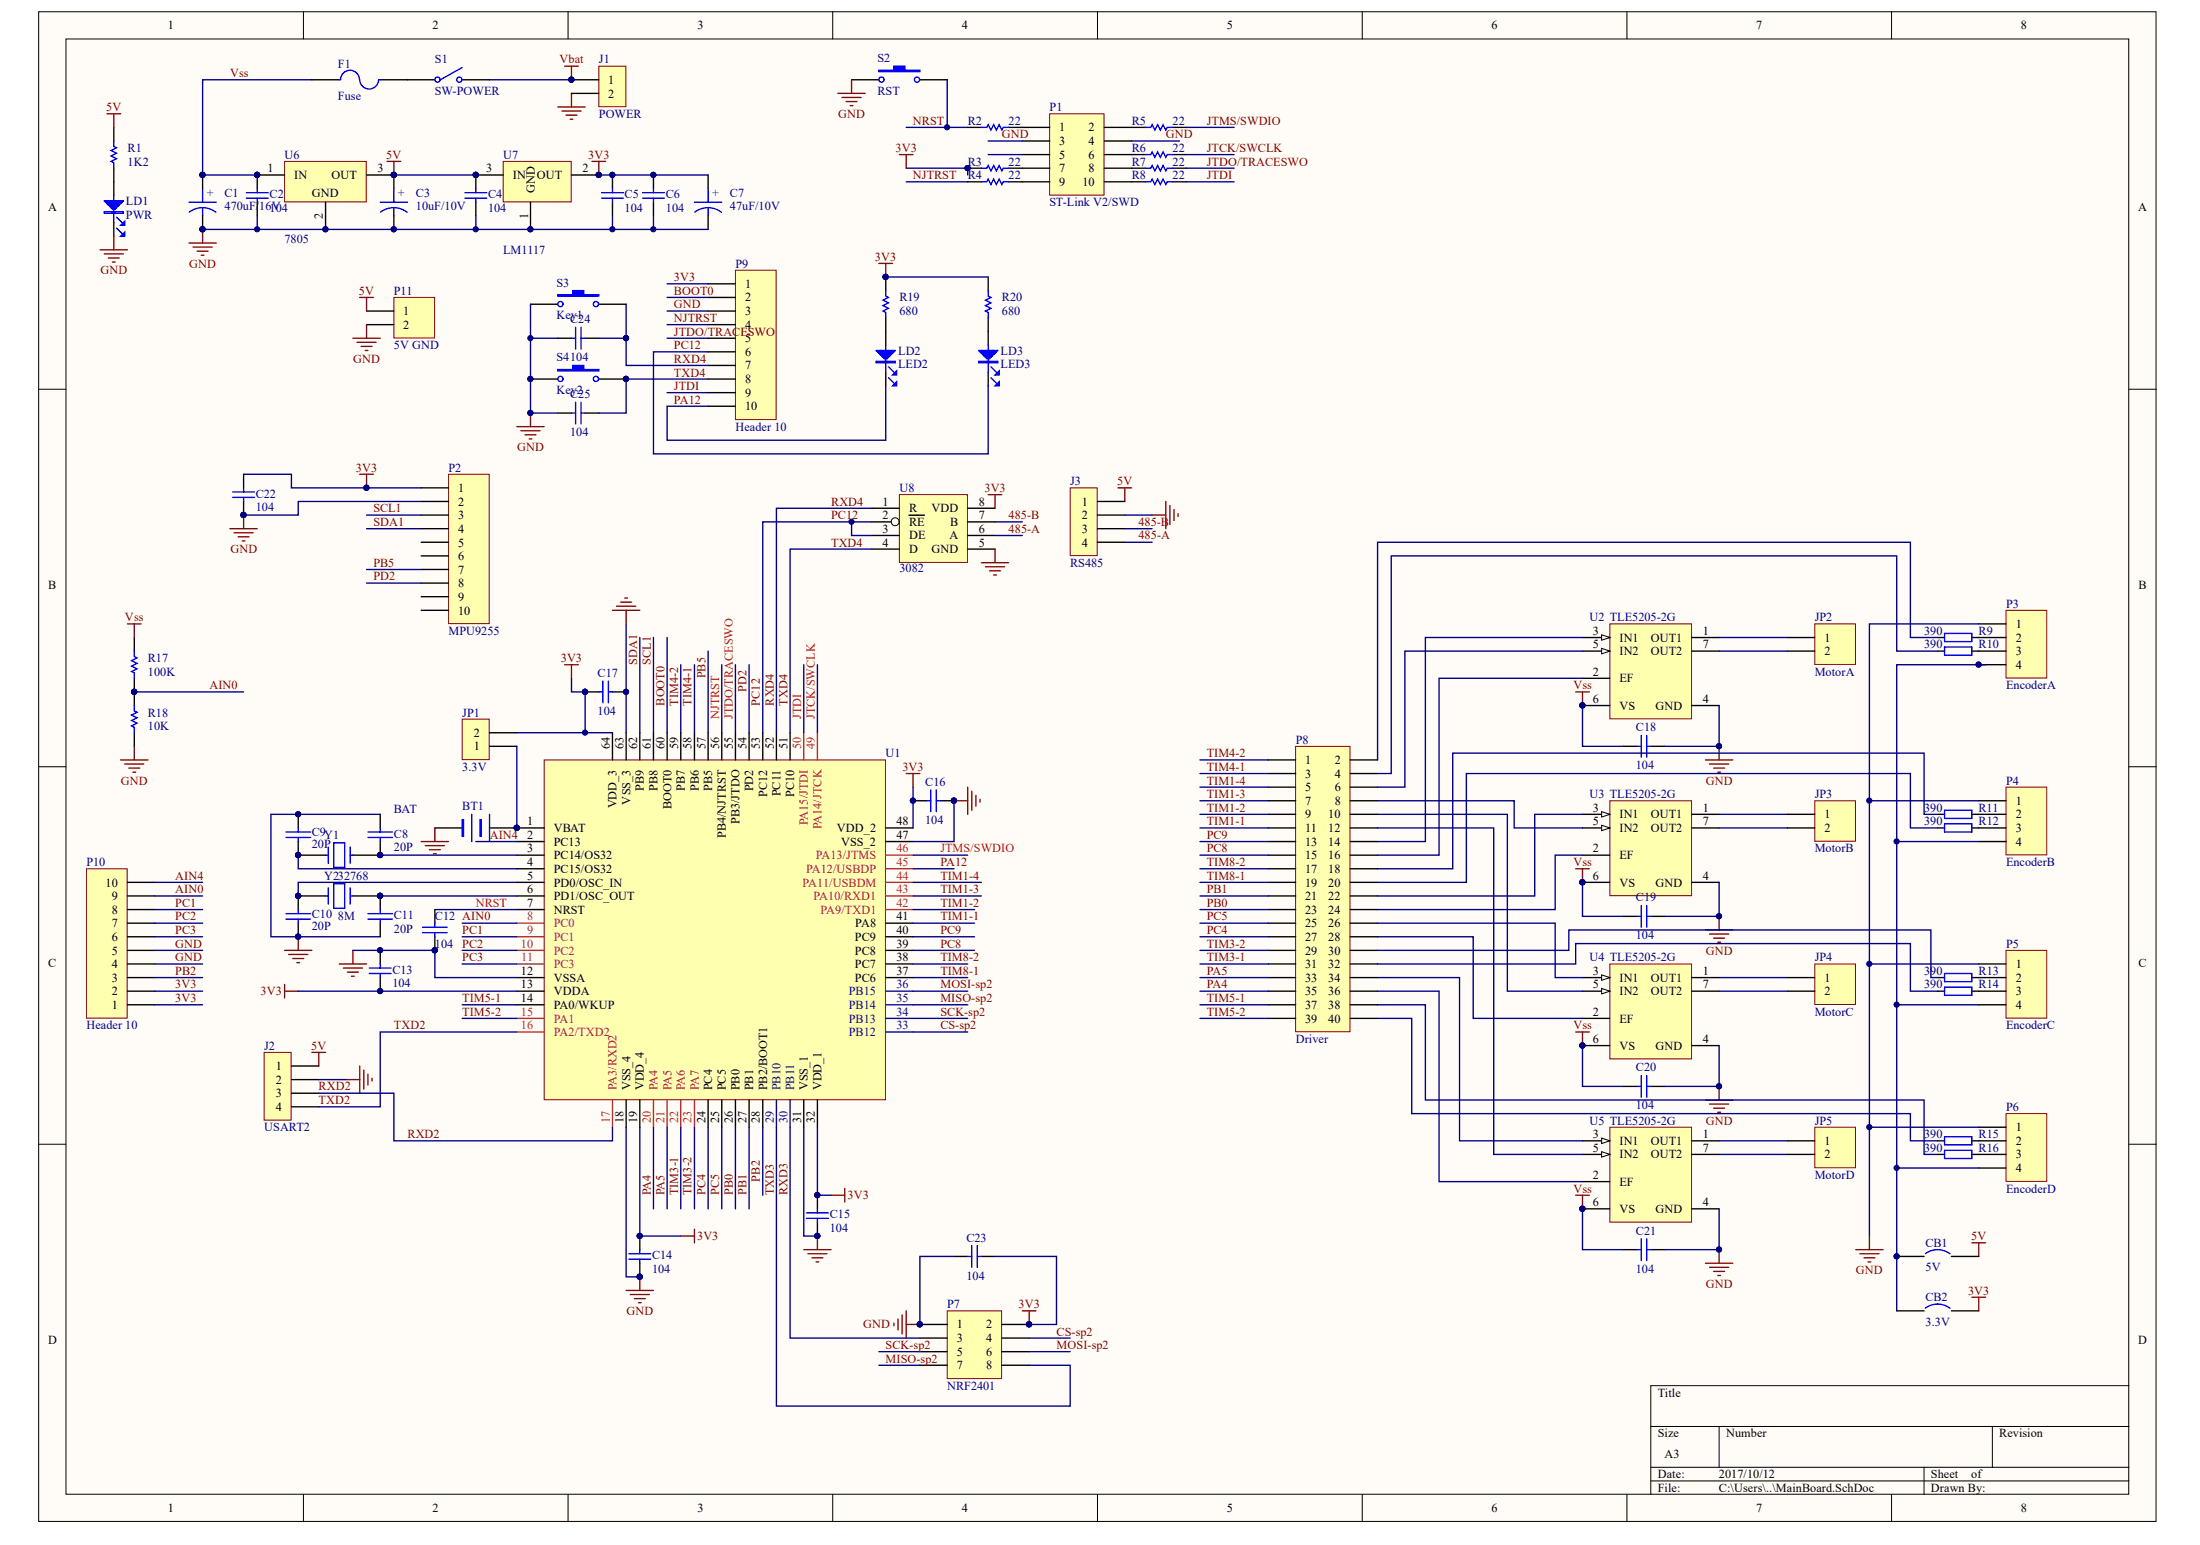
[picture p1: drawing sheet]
# Altium project MainBoard.PrjPCB
1 sheet, 85 parts. Net scope: global (net labels, ports and power ports of the same name join across sheets).
Board file: MainBoard.PcbDoc

## Sheet MainBoard.SchDoc
size A3

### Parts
BT1  BAT  [SIP2 - duplicate]
C1  470uF/16V  [RB2]
C2  value 104  [0603]  (hidden comment: Cap)
C3  10uF/10V  [RB2]
C4  value 104  [0603]  (hidden comment: Cap)
C5  value 104  [0603]  (hidden comment: Cap)
C6  value 104  [0603]  (hidden comment: Cap)
C7  47uF/10V  [RB2]
C8  20P  [0603]
C9  20P  [0603]
C10  20P  [0603]
C11  20P  [0603]
C12  value 104  [0603]
C13  value 104  [0603]  (hidden comment: Cap)
C14  value 104  [0603]  (hidden comment: Cap)
C15  value 104  [0603]  (hidden comment: Cap)
C16  value 104  [0603]  (hidden comment: Cap)
C17  value 104  [0603]  (hidden comment: Cap)
C18  value 104  [0603]  (hidden comment: Cap)
C19  value 104  [0603]  (hidden comment: Cap)
C20  value 104  [0603]  (hidden comment: Cap)
C21  value 104  [0603]  (hidden comment: Cap)
C22  value 104  [0603]  (hidden comment: Cap)
C23  value 104  [0603]  (hidden comment: Cap)
C24  value 104  [0603]  (hidden comment: Cap)
C25  value 104  [0603]  (hidden comment: Cap)
CB1  5V  [SIP2 - duplicate]
CB2  3.3V  [SIP2 - duplicate]
F1  Fuse  [1808Shell]
J1  POWER  [SIP2-150]
J2  USART2  [sip4]
J3  RS485  [sip4]
JP1  3.3V  [SIP2 - duplicate]
JP2  MotorA  [SIP2-150]
JP3  MotorB  [SIP2-150]
JP4  MotorC  [SIP2-150]
JP5  MotorD  [SIP2-150]
LD1  PWR  [0603]
LD2  LED2  [0603]
LD3  LED3  [0603]
P1  ST-Link V2/SWD  [HDR2X5]
P2  MPU9255  [HDR1X10]
P3  EncoderA  [HDR1X4]
P4  EncoderB  [HDR1X4]
P5  EncoderC  [HDR1X4]
P6  EncoderD  [HDR1X4]
P7  NRF2401  [HDR2X4]
P8  Driver  [HDR2X20]
P9  Header 10  [HDR1X10]
P10  Header 10  [HDR1X10]
P11  5V GND  [HDR1X2]
R1  1K2  [0603]
R2  22  [0603]
R3  22  [0603]
R4  22  [0603]
R5  22  [0603]
R6  22  [0603]
R7  22  [0603]
R8  22  [0603]
R9  390  [0603]
R10  390  [0603]
R11  390  [0603]
R12  390  [0603]
R13  390  [0603]
R14  390  [0603]
R15  390  [0603]
R16  390  [0603]
R17  100K  [0603]
R18  10K  [0603]
R19  680  [0603]
R20  680  [0603]
S1  SW-POWER  [SPST-2]
S2  RST  [key2]
S3  Key1  [key2]
S4  Key2  [key2]
U1  (no value)  [quad64]
U2  TLE5205-2G  [INF-PG-TO263-7-1_L]
U3  TLE5205-2G  [INF-PG-TO263-7-1_L]
U4  TLE5205-2G  [INF-PG-TO263-7-1_L]
U5  TLE5205-2G  [INF-PG-TO263-7-1_L]
U6  7805  [ktt]
U7  LM1117  [SPP3]
U8  3082  [so-8]
Y1  32768  [sip2]
Y2  8M  [XTAL1]

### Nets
3V3: C5.2 C6.2 C7.1 C13.1 C14.2 C15.2 C16.1 C17.2 C22.1 C23.1 CB2.2 JP1.2 P2.1 P7.2 P9.1 P10.1 P10.2 R3.1 R19.2 R20.2 U1.13(VDDA) U1.19(VDD_4) U1.32(VDD_1) U1.48(VDD_2) U1.64(VDD_3) U7.2(OUT) U8.8(VDD)
5V: C3.1 C4.2 CB1.2 J2.1 J3.1 P11.1 R1.2 U6.3(OUT) U7.3(IN)
GND: BT1.2(-) C1.2 C2.1 C3.2 C4.1 C5.1 C6.1 C7.2 C8.1 C9.1 C10.2 C11.2 C12.2 C13.2 C14.1 C15.1 C16.2 C17.1 C18.1 C19.1 C20.1 C21.1 C22.2 C23.2 C24.1 C25.1 J1.2 J2.2 J3.2 LD1.2 P1.3 P1.4 P2.2 P3.1 P4.1 P5.1 P6.1 P7.1 P9.3 P10.4 P10.5 P11.2 R18.1 S2.1 S3.1 S4.1 U1.12(VSSA) U1.18(VSS_4) U1.31(VSS_1) U1.47(VSS_2) U1.63(VSS_3) U2.4(GND) U3.4(GND) U4.4(GND) U5.4(GND) U6.2(GND) U7.1(GND) U8.5(GND)
Vbat: J1.1 S1.2(NO)
Vss: C1.1 C2.2 C18.2 C19.2 C20.2 C21.2 F1.1 R17.2 U2.6(VS) U3.6(VS) U4.6(VS) U5.6(VS) U6.1(IN)
485-A: J3.4 U8.6(A)
485-B: J3.3 U8.7(B)
AIN0: P10.9 R17.1 R18.2 U1.8(PC0)
AIN4: P10.10 U1.2(PC13)
BOOT0: P9.2 U1.60(BOOT0)
CS-sp2: P7.4 U1.33(PB12)
JTCK/SWCLK: R6.2 U1.49(PA14/JTCK)
JTDI: P9.9 R8.2 U1.50(PA15/JTDI)
JTDO/TRACESWO: P9.5 R7.2 U1.55(PB3/JTDO)
JTMS/SWDIO: R5.2 U1.46(PA13/JTMS)
MISO-sp2: P7.7 U1.35(PB14)
MOSI-sp2: P7.6 U1.36(PB15)
NJTRST: P9.4 R4.1 U1.56(PB4/NJTRST)
NRST: C12.1 R2.1 S2.2 U1.7(NRST)
PA4: P8.35 U1.20(PA4)
PA5: P8.33 U1.21(PA5)
PA12: LD2.2 P9.10 U1.45(PA12/USBDP)
PB0: P8.23 U1.26(PB0)
PB1: P8.21 U1.27(PB1)
PB2: P10.3 U1.28(PB2/BOOT1)
PB5: P2.7 U1.57(PB5)
PC1: P10.8 U1.9(PC1)
PC2: P10.7 U1.10(PC2)
PC3: P10.6 U1.11(PC3)
PC4: P8.27 U1.24(PC4)
PC5: P8.25 U1.25(PC5)
PC8: P8.15 U1.39(PC8)
PC9: P8.13 U1.40(PC9)
PC12: LD3.2 P9.6 U1.53(PC12) U8.2(~{RE}) U8.3(DE)
PD2: P2.8 U1.54(PD2)
RXD2: J2.3 U1.17(PA3/RXD2)
RXD3: P7.3 U1.30(PB11)
RXD4: C24.2 P9.7 S3.2 U1.52(PC11) U8.1(R)
SCK-sp2: P7.5 U1.34(PB13)
SCL1: P2.3 U1.61(PB8)
SDA1: P2.4 U1.62(PB9)
TIM1-1: P8.11 U1.41(PA8)
TIM1-2: P8.9 U1.42(PA9/TXD1)
TIM1-3: P8.7 U1.43(PA10/RXD1)
TIM1-4: P8.5 U1.44(PA11/USBDM)
TIM3-1: P8.31 U1.22(PA6)
TIM3-2: P8.29 U1.23(PA7)
TIM4-1: P8.3 U1.58(PB6)
TIM4-2: P8.1 U1.59(PB7)
TIM5-1: P8.37 U1.14(PA0/WKUP)
TIM5-2: P8.39 U1.15(PA1)
TIM8-1: P8.19 U1.37(PC6)
TIM8-2: P8.17 U1.38(PC7)
TXD2: J2.4 U1.16(PA2/TXD2)
TXD3: P7.8 U1.29(PB10)
TXD4: C25.2 P9.8 S4.2 U1.51(PC10) U8.4(D)
NetBT1_1: BT1.1(+) JP1.1 U1.1(VBAT)
NetC8_2: C8.2 U1.3(PC14/OS32) Y1.2
NetC9_2: C9.2 U1.4(PC15/OS32) Y1.1
NetC10_1: C10.1 U1.5(PD0/OSC_IN) Y2.1
NetC11_1: C11.1 U1.6(PD1/OSC_OUT) Y2.2
NetCB1_1: CB1.1 CB2.1 P3.4 P4.4 P5.4 P6.4
NetF1_2: F1.2 S1.1(COMMON)
NetJP2_1: JP2.1 U2.1(OUT1)
NetJP2_2: JP2.2 U2.7(OUT2)
NetJP3_1: JP3.1 U3.1(OUT1)
NetJP3_2: JP3.2 U3.7(OUT2)
NetJP4_1: JP4.1 U4.1(OUT1)
NetJP4_2: JP4.2 U4.7(OUT2)
NetJP5_1: JP5.1 U5.1(OUT1)
NetJP5_2: JP5.2 U5.7(OUT2)
NetLD1_1: LD1.1 R1.1
NetLD2_1: LD2.1 R19.1
NetLD3_1: LD3.1 R20.1
NetP1_1: P1.1 R2.2
NetP1_2: P1.2 R5.1
NetP1_6: P1.6 R6.1
NetP1_7: P1.7 R3.2
NetP1_8: P1.8 R7.1
NetP1_9: P1.9 R4.2
NetP1_10: P1.10 R8.1
NetP3_2: P3.2 R9.1
NetP3_3: P3.3 R10.1
NetP4_2: P4.2 R11.1
NetP4_3: P4.3 R12.1
NetP5_2: P5.2 R13.1
NetP5_3: P5.3 R14.1
NetP6_2: P6.2 R15.1
NetP6_3: P6.3 R16.1
NetP8_2: P8.2 R9.2
NetP8_4: P8.4 R10.2
NetP8_6: P8.6 U2.5(IN2)
NetP8_8: P8.8 U3.5(IN2)
NetP8_10: P8.10 U4.5(IN2)
NetP8_12: P8.12 U5.5(IN2)
NetP8_14: P8.14 U2.3(IN1)
NetP8_16: P8.16 U2.2(EF)
NetP8_18: P8.18 R11.2
NetP8_20: P8.20 R12.2
NetP8_22: P8.22 U3.3(IN1)
NetP8_24: P8.24 U3.2(EF)
NetP8_26: P8.26 U4.3(IN1)
NetP8_28: P8.28 U4.2(EF)
NetP8_30: P8.30 R13.2
NetP8_32: P8.32 R14.2
NetP8_34: P8.34 U5.3(IN1)
NetP8_36: P8.36 U5.2(EF)
NetP8_38: P8.38 R16.2
NetP8_40: P8.40 R15.2

Not connected (* = marked no-connect by the designer): P1 5; P2 5 6 9 10
